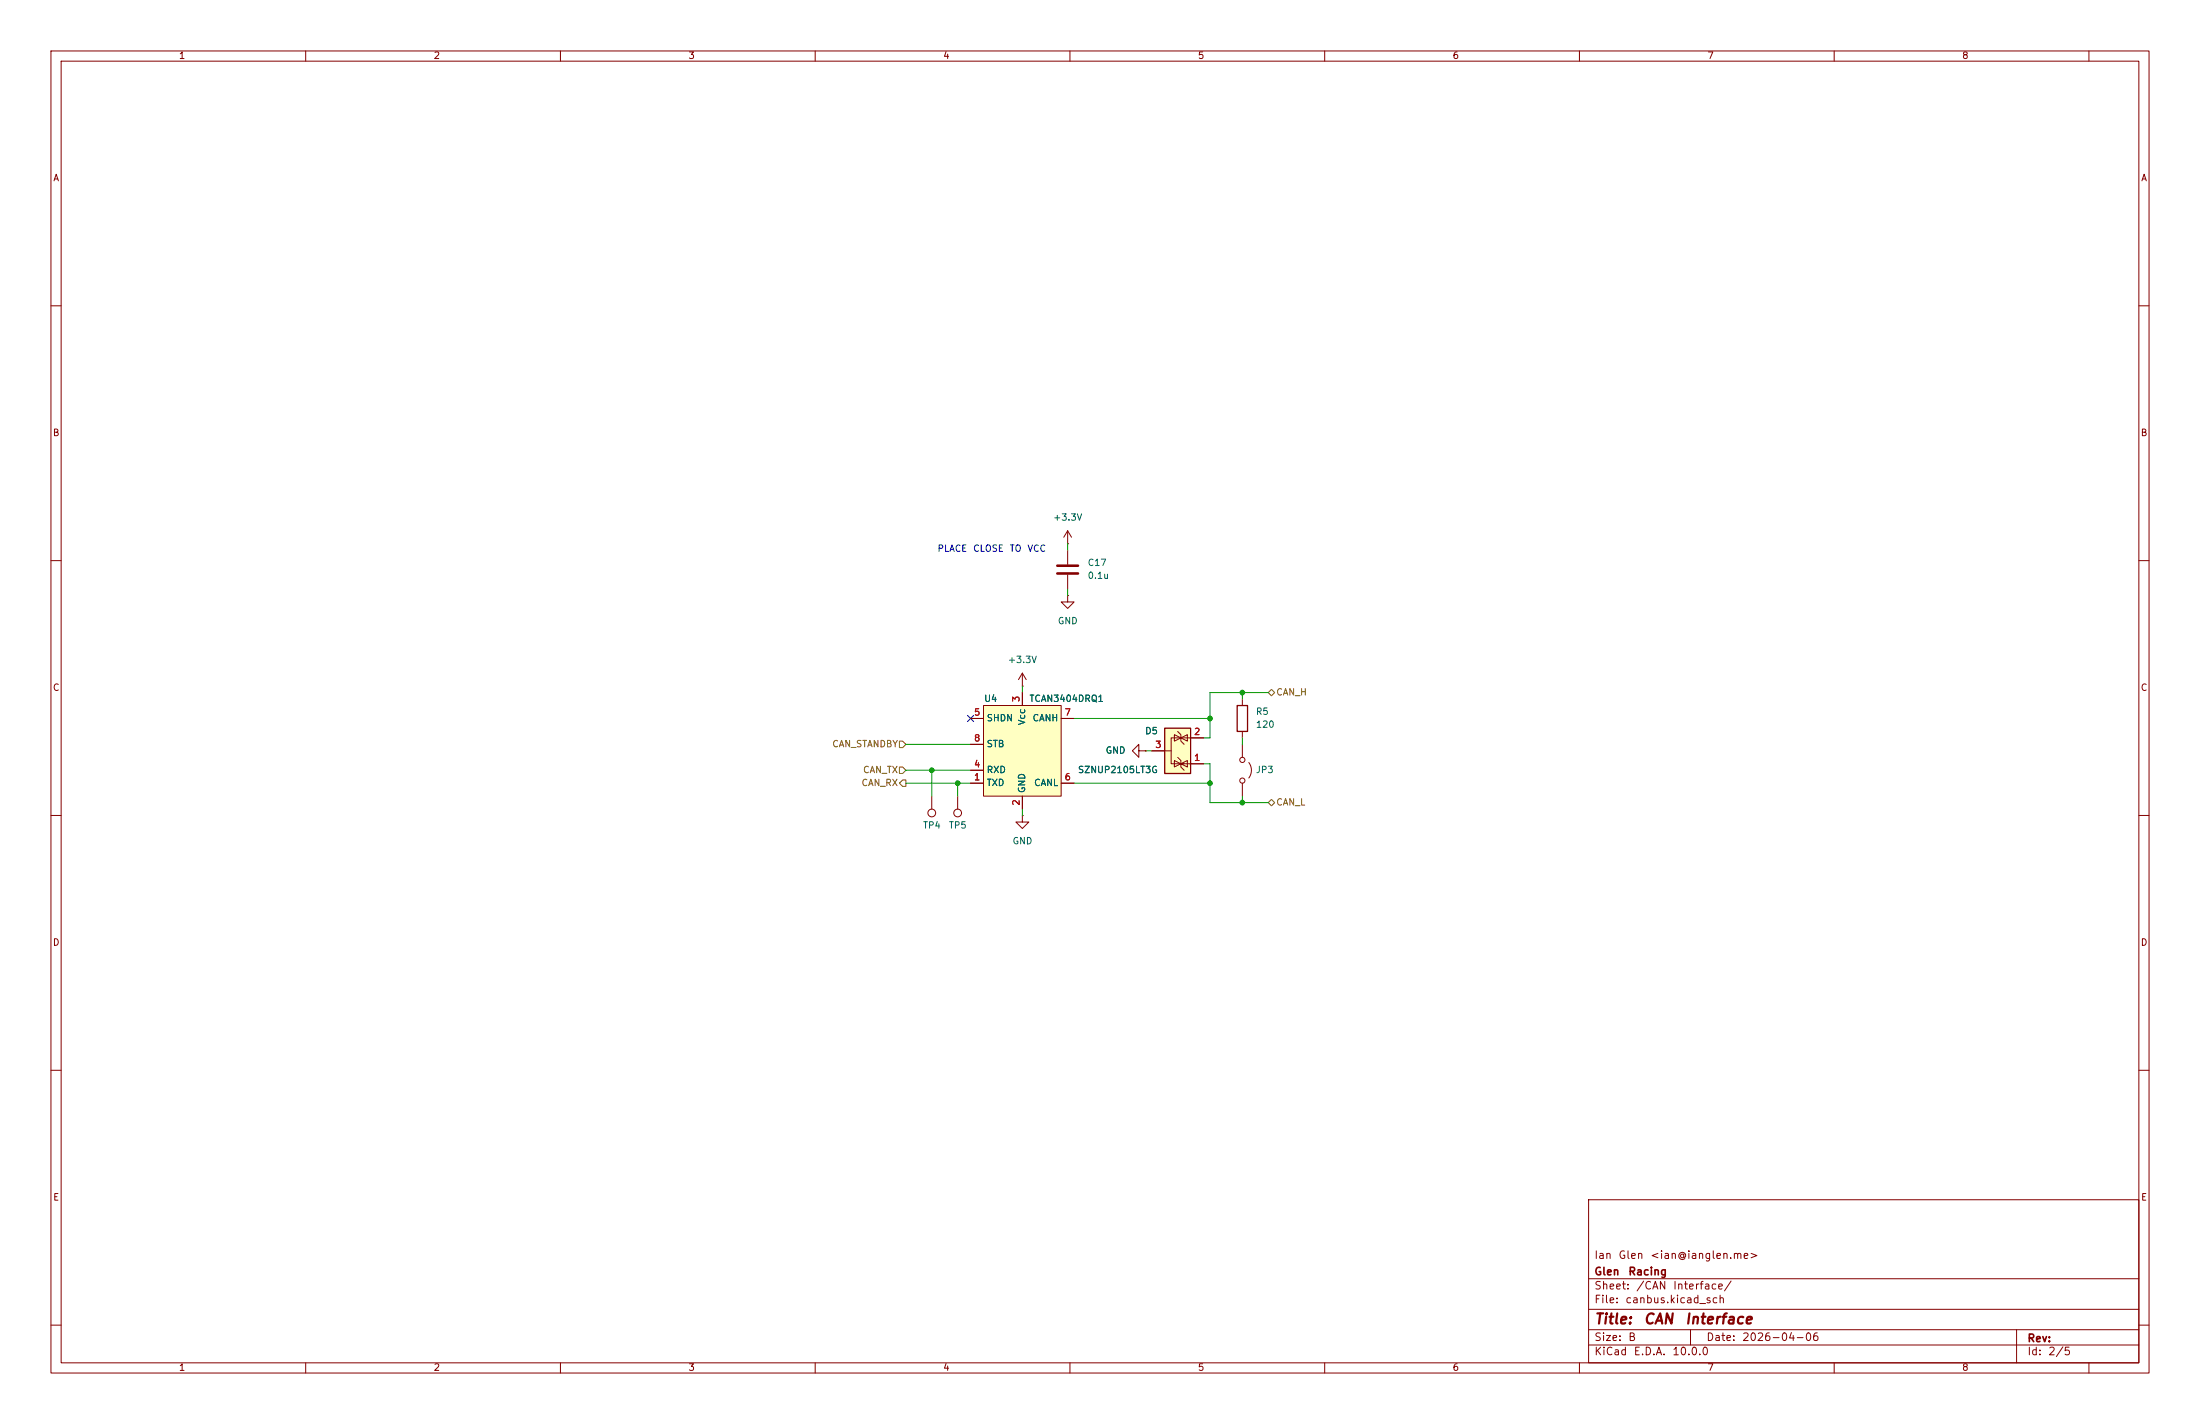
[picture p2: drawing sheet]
(kicad_sch
 (version 20260306)
 (generator "eeschema")
 (generator_version "10.0")
 (paper "B")
 (title_block
  (title "CAN Interface")
  (date "2026-04-06")
  (company "Glen Racing")
  (comment 1 "Ian Glen <ian@ianglen.me>"))
 (lib_symbols
  (symbol "bmw-e36-abs-adapter:TCAN3404DRQ1" (exclude_from_sim no) (in_bom yes) (on_board yes)
   (in_pos_files yes)
   (duplicate_pin_numbers_are_jumpers no)
   (property "Reference" "U" (at -6.35 8.89 0) (show_name no) (do_not_autoplace no) (effects (font (size 1.27 1.27))))
   (property "Value" "TCAN3404DRQ1" (at 8.89 -8.89 0) (show_name no) (do_not_autoplace no) (effects (font (size 1.27 1.27))))
   (property "Footprint" "Package_SO:JEITA_SOIC-8_3.9x4.9mm_P1.27mm" (at -0.254 0 0) (show_name no) (do_not_autoplace no) (hide yes) (effects (font (size 1.27 1.27))))
   (property "Datasheet" "https://www.ti.com/lit/ds/symlink/tcan3404-q1.pdf" (at 0 0.254 0) (show_name no) (do_not_autoplace no) (hide yes) (effects (font (size 1.27 1.27))))
   (property "Description" "" (at 0 0 0) (show_name no) (do_not_autoplace no) (hide yes) (effects (font (size 1.27 1.27))))
   (symbol "TCAN3404DRQ1_0_0"
    (pin input line (at -10.16 -6.35 0) (length 2.54) (name "TXD" (effects (font (size 1.27 1.27)))) (number "1" (effects (font (size 1.27 1.27)))))
    (pin power_out line (at 0 -11.43 90) (length 2.54) (name "GND" (effects (font (size 1.27 1.27)))) (number "2" (effects (font (size 1.27 1.27)))))
    (pin power_in line (at 0 11.43 270) (length 2.54) (name "Vcc" (effects (font (size 1.27 1.27)))) (number "3" (effects (font (size 1.27 1.27)))))
    (pin output line (at -10.16 -3.81 0) (length 2.54) (name "RXD" (effects (font (size 1.27 1.27)))) (number "4" (effects (font (size 1.27 1.27)))))
    (pin bidirectional line (at 10.16 -6.35 180) (length 2.54) (name "CANL" (effects (font (size 1.27 1.27)))) (number "6" (effects (font (size 1.27 1.27)))))
    (pin bidirectional line (at 10.16 6.35 180) (length 2.54) (name "CANH" (effects (font (size 1.27 1.27)))) (number "7" (effects (font (size 1.27 1.27)))))
    (pin input line (at -10.16 1.27 0) (length 2.54) (name "STB" (effects (font (size 1.27 1.27)))) (number "8" (effects (font (size 1.27 1.27))))))
   (symbol "TCAN3404DRQ1_0_1"
    (rectangle (start -7.62 8.89) (end 7.62 -8.89) (stroke (width 0) (type default)) (fill (type background))))
   (symbol "TCAN3404DRQ1_1_0"
    (pin input line (at -10.16 6.35 0) (length 2.54) (name "SHDN" (effects (font (size 1.27 1.27)))) (number "5" (effects (font (size 1.27 1.27))))))
   (embedded_fonts no))
  (symbol "symbols:+3.3V"
   (power global)
   (pin_numbers (hide yes))
   (pin_names
    (offset 0) (hide yes)) (exclude_from_sim no) (in_bom yes) (on_board yes)
   (in_pos_files yes)
   (duplicate_pin_numbers_are_jumpers no)
   (property "Reference" "#PWR" (at 0 -3.81 0) (show_name no) (do_not_autoplace no) (hide yes) (effects (font (size 1.27 1.27))))
   (property "Value" "+3.3V" (at 0 3.556 0) (show_name no) (do_not_autoplace no) (effects (font (size 1.27 1.27))))
   (property "Footprint" "" (at 0 0 0) (show_name no) (do_not_autoplace no) (hide yes) (effects (font (size 1.27 1.27))))
   (property "Datasheet" "" (at 0 0 0) (show_name no) (do_not_autoplace no) (hide yes) (effects (font (size 1.27 1.27))))
   (property "Description" "Power symbol creates a global label with name \"+3.3V\"" (at 0 0 0) (show_name no) (do_not_autoplace no) (hide yes) (effects (font (size 1.27 1.27))))
   (symbol "+3.3V_0_1"
    (polyline (pts (xy -0.762 1.27) (xy 0 2.54)) (stroke (width 0) (type default)) (fill (type none)))
    (polyline (pts (xy 0 2.54) (xy 0.762 1.27)) (stroke (width 0) (type default)) (fill (type none)))
    (polyline (pts (xy 0 0) (xy 0 2.54)) (stroke (width 0) (type default)) (fill (type none))))
   (symbol "+3.3V_1_1"
    (pin power_in line (at 0 0 90) (length 0) (name "" (effects (font (size 1.27 1.27)))) (number "1" (effects (font (size 1.27 1.27))))))
   (embedded_fonts no))
  (symbol "symbols:C"
   (pin_numbers (hide yes))
   (pin_names
    (offset 0.254)) (exclude_from_sim no) (in_bom yes) (on_board yes)
   (in_pos_files yes)
   (duplicate_pin_numbers_are_jumpers no)
   (property "Reference" "C" (at 0.635 2.54 0) (show_name no) (do_not_autoplace no) (effects (font (size 1.27 1.27)) (justify left)))
   (property "Value" "C" (at 0.635 -2.54 0) (show_name no) (do_not_autoplace no) (effects (font (size 1.27 1.27)) (justify left)))
   (property "Footprint" "" (at 0.9652 -3.81 0) (show_name no) (do_not_autoplace no) (hide yes) (effects (font (size 1.27 1.27))))
   (property "Datasheet" "" (at 0 0 0) (show_name no) (do_not_autoplace no) (hide yes) (effects (font (size 1.27 1.27))))
   (property "Description" "Unpolarized capacitor" (at 0 0 0) (show_name no) (do_not_autoplace no) (hide yes) (effects (font (size 1.27 1.27))))
   (symbol "C_0_1"
    (polyline (pts (xy -2.032 0.762) (xy 2.032 0.762)) (stroke (width 0.508) (type default)) (fill (type none)))
    (polyline (pts (xy -2.032 -0.762) (xy 2.032 -0.762)) (stroke (width 0.508) (type default)) (fill (type none))))
   (symbol "C_1_1"
    (pin passive line (at 0 3.81 270) (length 2.794) (name "" (effects (font (size 1.27 1.27)))) (number "1" (effects (font (size 1.27 1.27)))))
    (pin passive line (at 0 -3.81 90) (length 2.794) (name "" (effects (font (size 1.27 1.27)))) (number "2" (effects (font (size 1.27 1.27))))))
   (embedded_fonts no))
  (symbol "symbols:GND"
   (power global)
   (pin_numbers (hide yes))
   (pin_names
    (offset 0) (hide yes)) (exclude_from_sim no) (in_bom yes) (on_board yes)
   (in_pos_files yes)
   (duplicate_pin_numbers_are_jumpers no)
   (property "Reference" "#PWR" (at 0 -6.35 0) (show_name no) (do_not_autoplace no) (hide yes) (effects (font (size 1.27 1.27))))
   (property "Value" "GND" (at 0 -3.81 0) (show_name no) (do_not_autoplace no) (effects (font (size 1.27 1.27))))
   (property "Footprint" "" (at 0 0 0) (show_name no) (do_not_autoplace no) (hide yes) (effects (font (size 1.27 1.27))))
   (property "Datasheet" "" (at 0 0 0) (show_name no) (do_not_autoplace no) (hide yes) (effects (font (size 1.27 1.27))))
   (property "Description" "Power symbol creates a global label with name \"GND\" , ground" (at 0 0 0) (show_name no) (do_not_autoplace no) (hide yes) (effects (font (size 1.27 1.27))))
   (symbol "GND_0_1"
    (polyline (pts (xy 0 0) (xy 0 -1.27) (xy 1.27 -1.27) (xy 0 -2.54) (xy -1.27 -1.27) (xy 0 -1.27)) (stroke (width 0) (type default)) (fill (type none))))
   (symbol "GND_1_1"
    (pin power_in line (at 0 0 270) (length 0) (name "" (effects (font (size 1.27 1.27)))) (number "1" (effects (font (size 1.27 1.27))))))
   (embedded_fonts no))
  (symbol "symbols:Jumper_2_Open"
   (pin_numbers (hide yes))
   (pin_names
    (offset 0) (hide yes)) (exclude_from_sim no) (in_bom yes) (on_board yes)
   (in_pos_files yes)
   (duplicate_pin_numbers_are_jumpers no)
   (property "Reference" "JP" (at 0 2.794 0) (show_name no) (do_not_autoplace no) (effects (font (size 1.27 1.27))))
   (property "Value" "Jumper_2_Open" (at 0 -2.286 0) (show_name no) (do_not_autoplace no) (effects (font (size 1.27 1.27))))
   (property "Footprint" "" (at 0 0 0) (show_name no) (do_not_autoplace no) (hide yes) (effects (font (size 1.27 1.27))))
   (property "Datasheet" "" (at 0 0 0) (show_name no) (do_not_autoplace no) (hide yes) (effects (font (size 1.27 1.27))))
   (property "Description" "Jumper, 2-pole, open" (at 0 0 0) (show_name no) (do_not_autoplace no) (hide yes) (effects (font (size 1.27 1.27))))
   (symbol "Jumper_2_Open_0_0"
    (circle (center -2.032 0) (radius 0.508) (stroke (width 0) (type default)) (fill (type none)))
    (circle (center 2.032 0) (radius 0.508) (stroke (width 0) (type default)) (fill (type none))))
   (symbol "Jumper_2_Open_0_1"
    (arc (start -1.524 1.27) (mid 0 1.778) (end 1.524 1.27) (stroke (width 0) (type default)) (fill (type none))))
   (symbol "Jumper_2_Open_1_1"
    (pin passive line (at -5.08 0 0) (length 2.54) (name "A" (effects (font (size 1.27 1.27)))) (number "1" (effects (font (size 1.27 1.27)))))
    (pin passive line (at 5.08 0 180) (length 2.54) (name "B" (effects (font (size 1.27 1.27)))) (number "2" (effects (font (size 1.27 1.27))))))
   (embedded_fonts no))
  (symbol "symbols:R"
   (pin_numbers (hide yes))
   (pin_names
    (offset 0)) (exclude_from_sim no) (in_bom yes) (on_board yes)
   (in_pos_files yes)
   (duplicate_pin_numbers_are_jumpers no)
   (property "Reference" "R" (at 2.032 0 90) (show_name no) (do_not_autoplace no) (effects (font (size 1.27 1.27))))
   (property "Value" "R" (at 0 0 90) (show_name no) (do_not_autoplace no) (effects (font (size 1.27 1.27))))
   (property "Footprint" "" (at -1.778 0 90) (show_name no) (do_not_autoplace no) (hide yes) (effects (font (size 1.27 1.27))))
   (property "Datasheet" "" (at 0 0 0) (show_name no) (do_not_autoplace no) (hide yes) (effects (font (size 1.27 1.27))))
   (property "Description" "Resistor" (at 0 0 0) (show_name no) (do_not_autoplace no) (hide yes) (effects (font (size 1.27 1.27))))
   (symbol "R_0_1"
    (rectangle (start -1.016 -2.54) (end 1.016 2.54) (stroke (width 0.254) (type default)) (fill (type none))))
   (symbol "R_1_1"
    (pin passive line (at 0 3.81 270) (length 1.27) (name "" (effects (font (size 1.27 1.27)))) (number "1" (effects (font (size 1.27 1.27)))))
    (pin passive line (at 0 -3.81 90) (length 1.27) (name "" (effects (font (size 1.27 1.27)))) (number "2" (effects (font (size 1.27 1.27))))))
   (embedded_fonts no))
  (symbol "symbols:SZNUP2105L"
   (pin_names (hide yes)) (exclude_from_sim no) (in_bom yes) (on_board yes)
   (in_pos_files yes)
   (duplicate_pin_numbers_are_jumpers no)
   (property "Reference" "D" (at 5.715 2.54 0) (show_name no) (do_not_autoplace no) (effects (font (size 1.27 1.27)) (justify left)))
   (property "Value" "SZNUP2105L" (at 5.715 0.635 0) (show_name no) (do_not_autoplace no) (effects (font (size 1.27 1.27)) (justify left)))
   (property "Footprint" "Package_TO_SOT_SMD:SOT-23" (at 5.715 -1.27 0) (show_name no) (do_not_autoplace no) (hide yes) (effects (font (size 1.27 1.27)) (justify left)))
   (property "Datasheet" "https://www.onsemi.com/pub_link/Collateral/NUP2105L-D.PDF" (at 3.175 3.175 0) (show_name no) (do_not_autoplace no) (hide yes) (effects (font (size 1.27 1.27))))
   (property "Description" "Dual Line CAN Bus Protector, 24Vrwm, Automotive Grade" (at 0 0 0) (show_name no) (do_not_autoplace no) (hide yes) (effects (font (size 1.27 1.27))))
   (symbol "SZNUP2105L_0_0"
    (pin passive line (at 0 -5.08 90) (length 2.54) (name "A" (effects (font (size 1.27 1.27)))) (number "3" (effects (font (size 1.27 1.27))))))
   (symbol "SZNUP2105L_0_1"
    (rectangle (start -4.445 2.54) (end 4.445 -2.54) (stroke (width 0.254) (type default)) (fill (type background)))
    (polyline (pts (xy -3.81 1.27) (xy -3.175 0.635) (xy -1.905 0.635) (xy -1.27 0)) (stroke (width 0) (type default)) (fill (type none)))
    (polyline (pts (xy -2.54 2.54) (xy -2.54 0.635)) (stroke (width 0) (type default)) (fill (type none)))
    (polyline (pts (xy -2.54 0.635) (xy -2.54 -1.27) (xy 2.54 -1.27) (xy 2.54 0.635)) (stroke (width 0) (type default)) (fill (type none)))
    (polyline (pts (xy -2.54 0.635) (xy -1.905 -0.635) (xy -3.175 -0.635) (xy -2.54 0.635)) (stroke (width 0) (type default)) (fill (type none)))
    (polyline (pts (xy -2.54 0.635) (xy -3.175 1.905) (xy -1.905 1.905) (xy -2.54 0.635) (xy -2.54 1.27)) (stroke (width 0) (type default)) (fill (type none)))
    (polyline (pts (xy 0 -1.27) (xy 0 -2.54)) (stroke (width 0) (type default)) (fill (type none)))
    (polyline (pts (xy 1.27 1.27) (xy 1.905 0.635) (xy 2.54 0.635) (xy 3.175 0.635) (xy 3.81 0)) (stroke (width 0) (type default)) (fill (type none)))
    (polyline (pts (xy 2.54 2.54) (xy 2.54 0.635)) (stroke (width 0) (type default)) (fill (type none)))
    (polyline (pts (xy 2.54 0.635) (xy 1.905 -0.635) (xy 3.175 -0.635) (xy 2.54 0.635)) (stroke (width 0) (type default)) (fill (type none)))
    (polyline (pts (xy 2.54 0.635) (xy 3.175 1.905) (xy 1.905 1.905) (xy 2.54 0.635)) (stroke (width 0) (type default)) (fill (type none))))
   (symbol "SZNUP2105L_1_1"
    (pin passive line (at -2.54 5.08 270) (length 2.54) (name "K" (effects (font (size 1.27 1.27)))) (number "1" (effects (font (size 1.27 1.27)))))
    (pin passive line (at 2.54 5.08 270) (length 2.54) (name "K" (effects (font (size 1.27 1.27)))) (number "2" (effects (font (size 1.27 1.27))))))
   (embedded_fonts no))
  (symbol "symbols:TestPoint"
   (pin_numbers (hide yes))
   (pin_names
    (offset 0.762) (hide yes)) (exclude_from_sim no) (in_bom yes) (on_board yes)
   (in_pos_files yes)
   (duplicate_pin_numbers_are_jumpers no)
   (property "Reference" "TP" (at 0 6.858 0) (show_name no) (do_not_autoplace no) (effects (font (size 1.27 1.27))))
   (property "Value" "TestPoint" (at 0 5.08 0) (show_name no) (do_not_autoplace no) (effects (font (size 1.27 1.27))))
   (property "Footprint" "" (at 5.08 0 0) (show_name no) (do_not_autoplace no) (hide yes) (effects (font (size 1.27 1.27))))
   (property "Datasheet" "" (at 5.08 0 0) (show_name no) (do_not_autoplace no) (hide yes) (effects (font (size 1.27 1.27))))
   (property "Description" "test point" (at 0 0 0) (show_name no) (do_not_autoplace no) (hide yes) (effects (font (size 1.27 1.27))))
   (symbol "TestPoint_0_1"
    (circle (center 0 3.302) (radius 0.762) (stroke (width 0) (type default)) (fill (type none))))
   (symbol "TestPoint_1_1"
    (pin passive line (at 0 0 90) (length 2.54) (name "1" (effects (font (size 1.27 1.27)))) (number "1" (effects (font (size 1.27 1.27))))))
   (embedded_fonts no)))
 (text "PLACE CLOSE TO VCC"
  (exclude_from_sim no)
  (at 194.31 107.95 0)
  (effects (font (size 1.27 1.27) (thickness 0.1588))))
 (junction
  (at 243.84 135.89)
  (diameter 0)
  (color 0 0 0 0))
 (junction
  (at 187.96 153.67)
  (diameter 0)
  (color 0 0 0 0))
 (junction
  (at 237.49 140.97)
  (diameter 0)
  (color 0 0 0 0))
 (junction
  (at 237.49 153.67)
  (diameter 0)
  (color 0 0 0 0))
 (junction
  (at 182.88 151.13)
  (diameter 0)
  (color 0 0 0 0))
 (junction
  (at 243.84 157.48)
  (diameter 0)
  (color 0 0 0 0))
 (no_connect
  (at 190.5 140.97))
 (wire
  (pts (xy 210.82 153.67) (xy 237.49 153.67))
  (stroke (width 0) (type default)))
 (wire
  (pts (xy 243.84 135.89) (xy 243.84 137.16))
  (stroke (width 0) (type default)))
 (wire
  (pts (xy 237.49 153.67) (xy 237.49 157.48))
  (stroke (width 0) (type default)))
 (wire
  (pts (xy 243.84 157.48) (xy 248.92 157.48))
  (stroke (width 0) (type default)))
 (wire
  (pts (xy 200.66 158.75) (xy 200.66 160.02))
  (stroke (width 0) (type default)))
 (wire
  (pts (xy 237.49 144.78) (xy 236.22 144.78))
  (stroke (width 0) (type default)))
 (wire
  (pts (xy 187.96 153.67) (xy 187.96 156.21))
  (stroke (width 0) (type default)))
 (wire
  (pts (xy 243.84 144.78) (xy 243.84 146.05))
  (stroke (width 0) (type default)))
 (wire
  (pts (xy 210.82 140.97) (xy 237.49 140.97))
  (stroke (width 0) (type default)))
 (wire
  (pts (xy 243.84 157.48) (xy 243.84 156.21))
  (stroke (width 0) (type default)))
 (wire
  (pts (xy 237.49 140.97) (xy 237.49 135.89))
  (stroke (width 0) (type default)))
 (wire
  (pts (xy 237.49 149.86) (xy 237.49 153.67))
  (stroke (width 0) (type default)))
 (wire
  (pts (xy 177.8 146.05) (xy 190.5 146.05))
  (stroke (width 0) (type default)))
 (wire
  (pts (xy 237.49 135.89) (xy 243.84 135.89))
  (stroke (width 0) (type default)))
 (wire
  (pts (xy 187.96 153.67) (xy 190.5 153.67))
  (stroke (width 0) (type default)))
 (wire
  (pts (xy 243.84 135.89) (xy 248.92 135.89))
  (stroke (width 0) (type default)))
 (wire
  (pts (xy 236.22 149.86) (xy 237.49 149.86))
  (stroke (width 0) (type default)))
 (wire
  (pts (xy 209.55 115.57) (xy 209.55 116.84))
  (stroke (width 0) (type default)))
 (wire
  (pts (xy 182.88 151.13) (xy 182.88 156.21))
  (stroke (width 0) (type default)))
 (wire
  (pts (xy 226.06 147.32) (xy 224.79 147.32))
  (stroke (width 0) (type default)))
 (wire
  (pts (xy 209.55 106.68) (xy 209.55 107.95))
  (stroke (width 0) (type default)))
 (wire
  (pts (xy 177.8 153.67) (xy 187.96 153.67))
  (stroke (width 0) (type default)))
 (wire
  (pts (xy 177.8 151.13) (xy 182.88 151.13))
  (stroke (width 0) (type default)))
 (wire
  (pts (xy 237.49 140.97) (xy 237.49 144.78))
  (stroke (width 0) (type default)))
 (wire
  (pts (xy 182.88 151.13) (xy 190.5 151.13))
  (stroke (width 0) (type default)))
 (wire
  (pts (xy 200.66 134.62) (xy 200.66 135.89))
  (stroke (width 0) (type default)))
 (wire
  (pts (xy 237.49 157.48) (xy 243.84 157.48))
  (stroke (width 0) (type default)))
 (hierarchical_label "CAN_L"
  (shape bidirectional)
  (at 248.92 157.48 0)
  (effects (font (size 1.27 1.27) (thickness 0.1588)) (justify left)))
 (hierarchical_label "CAN_H"
  (shape bidirectional)
  (at 248.92 135.89 0)
  (effects (font (size 1.27 1.27) (thickness 0.1588)) (justify left)))
 (hierarchical_label "CAN_RX"
  (shape output)
  (at 177.8 153.67 180)
  (effects (font (size 1.27 1.27) (thickness 0.1588)) (justify right)))
 (hierarchical_label "CAN_STANDBY"
  (shape input)
  (at 177.8 146.05 180)
  (effects (font (size 1.27 1.27) (thickness 0.1588)) (justify right)))
 (hierarchical_label "CAN_TX"
  (shape input)
  (at 177.8 151.13 180)
  (effects (font (size 1.27 1.27) (thickness 0.1588)) (justify right)))
 (symbol
  (lib_id "symbols:+3.3V")
  (at 200.66 134.62 0)
  (unit 1)
  (body_style 1)
  (exclude_from_sim no)
  (in_bom yes)
  (on_board yes)
  (in_pos_files yes)
  (dnp no)
  (fields_autoplaced yes)
  (property "Reference" "#PWR029" (at 200.66 138.43 0) (hide yes) (show_name no) (do_not_autoplace no) (effects (font (size 1.27 1.27))))
  (property "Value" "+3.3V" (at 200.66 129.54 0) (show_name no) (do_not_autoplace no) (effects (font (size 1.27 1.27))))
  (property "Footprint" "" (at 200.66 134.62 0) (hide yes) (show_name no) (do_not_autoplace no) (effects (font (size 1.27 1.27))))
  (property "Datasheet" "" (at 200.66 134.62 0) (hide yes) (show_name no) (do_not_autoplace no) (effects (font (size 1.27 1.27))))
  (property "Description" "Power symbol creates a global label with name \"+3.3V\"" (at 200.66 134.62 0) (hide yes) (show_name no) (do_not_autoplace no) (effects (font (size 1.27 1.27))))
  (pin "1"))
 (symbol
  (lib_id "symbols:SZNUP2105L")
  (at 231.14 147.32 270)
  (mirror x)
  (unit 1)
  (body_style 1)
  (exclude_from_sim no)
  (in_bom yes)
  (on_board yes)
  (in_pos_files yes)
  (dnp no)
  (property "Reference" "D5" (at 227.33 143.51 90) (show_name no) (do_not_autoplace yes) (effects (font (size 1.27 1.27)) (justify right)))
  (property "Value" "SZNUP2105LT3G" (at 227.33 151.13 90) (show_name no) (do_not_autoplace yes) (effects (font (size 1.27 1.27)) (justify right)))
  (property "Footprint" "Package_TO_SOT_SMD:SOT-23" (at 229.87 141.605 0) (hide yes) (show_name no) (do_not_autoplace no) (effects (font (size 1.27 1.27)) (justify left)))
  (property "Datasheet" "https://www.onsemi.com/pdf/datasheet/nup2105l-d.pdf" (at 234.315 144.145 0) (hide yes) (show_name no) (do_not_autoplace no) (effects (font (size 1.27 1.27))))
  (property "Description" "Dual Line CAN Bus Protector, 24Vrwm, Automotive Grade" (at 231.14 147.32 0) (hide yes) (show_name no) (do_not_autoplace no) (effects (font (size 1.27 1.27))))
  (property "Manufacturer" "onsemi" (at 231.14 147.32 90) (hide yes) (show_name no) (do_not_autoplace no) (effects (font (size 1.27 1.27))))
  (property "Part Number" "SZNUP2105LT3G" (at 231.14 147.32 90) (hide yes) (show_name no) (do_not_autoplace no) (effects (font (size 1.27 1.27))))
  (pin "3")
  (pin "2")
  (pin "1"))
 (symbol
  (lib_id "symbols:GND")
  (at 209.55 116.84 0)
  (unit 1)
  (body_style 1)
  (exclude_from_sim no)
  (in_bom yes)
  (on_board yes)
  (in_pos_files yes)
  (dnp no)
  (fields_autoplaced yes)
  (property "Reference" "#PWR032" (at 209.55 123.19 0) (hide yes) (show_name no) (do_not_autoplace no) (effects (font (size 1.27 1.27))))
  (property "Value" "GND" (at 209.55 121.92 0) (show_name no) (do_not_autoplace no) (effects (font (size 1.27 1.27))))
  (property "Footprint" "" (at 209.55 116.84 0) (hide yes) (show_name no) (do_not_autoplace no) (effects (font (size 1.27 1.27))))
  (property "Datasheet" "" (at 209.55 116.84 0) (hide yes) (show_name no) (do_not_autoplace no) (effects (font (size 1.27 1.27))))
  (property "Description" "Power symbol creates a global label with name \"GND\" , ground" (at 209.55 116.84 0) (hide yes) (show_name no) (do_not_autoplace no) (effects (font (size 1.27 1.27))))
  (pin "1"))
 (symbol
  (lib_id "symbols:Jumper_2_Open")
  (at 243.84 151.13 270)
  (unit 1)
  (body_style 1)
  (exclude_from_sim no)
  (in_bom yes)
  (on_board yes)
  (in_pos_files yes)
  (dnp no)
  (fields_autoplaced yes)
  (property "Reference" "JP3" (at 246.38 151.1299 90) (show_name no) (do_not_autoplace no) (effects (font (size 1.27 1.27)) (justify left)))
  (property "Value" "TERM" (at 246.38 152.3999 90) (hide yes) (show_name no) (do_not_autoplace no) (effects (font (size 1.27 1.27)) (justify left)))
  (property "Footprint" "Connector_PinHeader_2.54mm:PinHeader_1x02_P2.54mm_Vertical" (at 243.84 151.13 0) (hide yes) (show_name no) (do_not_autoplace no) (effects (font (size 1.27 1.27))))
  (property "Datasheet" "" (at 243.84 151.13 0) (hide yes) (show_name no) (do_not_autoplace no) (effects (font (size 1.27 1.27))))
  (property "Description" "Jumper, 2-pole, open" (at 243.84 151.13 0) (hide yes) (show_name no) (do_not_autoplace no) (effects (font (size 1.27 1.27))))
  (property "Manufacturer" "Wurth" (at 243.84 151.13 90) (hide yes) (show_name no) (do_not_autoplace no) (effects (font (size 1.27 1.27))))
  (property "Part Number" "61300211121" (at 243.84 151.13 90) (hide yes) (show_name no) (do_not_autoplace no) (effects (font (size 1.27 1.27))))
  (pin "1")
  (pin "2"))
 (symbol
  (lib_id "symbols:GND")
  (at 200.66 160.02 0)
  (unit 1)
  (body_style 1)
  (exclude_from_sim no)
  (in_bom yes)
  (on_board yes)
  (in_pos_files yes)
  (dnp no)
  (fields_autoplaced yes)
  (property "Reference" "#PWR030" (at 200.66 166.37 0) (hide yes) (show_name no) (do_not_autoplace no) (effects (font (size 1.27 1.27))))
  (property "Value" "GND" (at 200.66 165.1 0) (show_name no) (do_not_autoplace no) (effects (font (size 1.27 1.27))))
  (property "Footprint" "" (at 200.66 160.02 0) (hide yes) (show_name no) (do_not_autoplace no) (effects (font (size 1.27 1.27))))
  (property "Datasheet" "" (at 200.66 160.02 0) (hide yes) (show_name no) (do_not_autoplace no) (effects (font (size 1.27 1.27))))
  (property "Description" "Power symbol creates a global label with name \"GND\" , ground" (at 200.66 160.02 0) (hide yes) (show_name no) (do_not_autoplace no) (effects (font (size 1.27 1.27))))
  (pin "1"))
 (symbol
  (lib_id "symbols:TestPoint")
  (at 182.88 156.21 180)
  (unit 1)
  (body_style 1)
  (exclude_from_sim no)
  (in_bom no)
  (on_board yes)
  (in_pos_files yes)
  (dnp no)
  (property "Reference" "TP4" (at 182.88 161.29 0) (show_name no) (do_not_autoplace yes) (effects (font (size 1.27 1.27)) (justify bottom)))
  (property "Value" "TestPoint" (at 180.34 158.2421 0) (hide yes) (show_name no) (do_not_autoplace no) (effects (font (size 1.27 1.27)) (justify left)))
  (property "Footprint" "TestPoint:TestPoint_Pad_D2.0mm" (at 177.8 156.21 0) (hide yes) (show_name no) (do_not_autoplace no) (effects (font (size 1.27 1.27))))
  (property "Datasheet" "" (at 177.8 156.21 0) (hide yes) (show_name no) (do_not_autoplace no) (effects (font (size 1.27 1.27))))
  (property "Description" "test point" (at 182.88 156.21 0) (hide yes) (show_name no) (do_not_autoplace no) (effects (font (size 1.27 1.27))))
  (pin "1"))
 (symbol
  (lib_id "symbols:GND")
  (at 224.79 147.32 270)
  (mirror x)
  (unit 1)
  (body_style 1)
  (exclude_from_sim no)
  (in_bom yes)
  (on_board yes)
  (in_pos_files yes)
  (dnp no)
  (fields_autoplaced yes)
  (property "Reference" "#PWR033" (at 218.44 147.32 0) (hide yes) (show_name no) (do_not_autoplace no) (effects (font (size 1.27 1.27))))
  (property "Value" "GND" (at 220.98 147.3199 90) (show_name no) (do_not_autoplace no) (effects (font (size 1.27 1.27)) (justify right)))
  (property "Footprint" "" (at 224.79 147.32 0) (hide yes) (show_name no) (do_not_autoplace no) (effects (font (size 1.27 1.27))))
  (property "Datasheet" "" (at 224.79 147.32 0) (hide yes) (show_name no) (do_not_autoplace no) (effects (font (size 1.27 1.27))))
  (property "Description" "Power symbol creates a global label with name \"GND\" , ground" (at 224.79 147.32 0) (hide yes) (show_name no) (do_not_autoplace no) (effects (font (size 1.27 1.27))))
  (pin "1"))
 (symbol
  (lib_id "symbols:TestPoint")
  (at 187.96 156.21 180)
  (unit 1)
  (body_style 1)
  (exclude_from_sim no)
  (in_bom no)
  (on_board yes)
  (in_pos_files yes)
  (dnp no)
  (property "Reference" "TP5" (at 187.96 161.29 0) (show_name no) (do_not_autoplace yes) (effects (font (size 1.27 1.27)) (justify bottom)))
  (property "Value" "TestPoint" (at 185.42 158.2421 0) (hide yes) (show_name no) (do_not_autoplace no) (effects (font (size 1.27 1.27)) (justify left)))
  (property "Footprint" "TestPoint:TestPoint_Pad_D2.0mm" (at 182.88 156.21 0) (hide yes) (show_name no) (do_not_autoplace no) (effects (font (size 1.27 1.27))))
  (property "Datasheet" "" (at 182.88 156.21 0) (hide yes) (show_name no) (do_not_autoplace no) (effects (font (size 1.27 1.27))))
  (property "Description" "test point" (at 187.96 156.21 0) (hide yes) (show_name no) (do_not_autoplace no) (effects (font (size 1.27 1.27))))
  (pin "1"))
 (symbol
  (lib_id "symbols:R")
  (at 243.84 140.97 0)
  (unit 1)
  (body_style 1)
  (exclude_from_sim no)
  (in_bom yes)
  (on_board yes)
  (in_pos_files yes)
  (dnp no)
  (fields_autoplaced yes)
  (property "Reference" "R5" (at 246.38 139.6999 0) (show_name no) (do_not_autoplace no) (effects (font (size 1.27 1.27)) (justify left)))
  (property "Value" "120" (at 246.38 142.2399 0) (show_name no) (do_not_autoplace no) (effects (font (size 1.27 1.27)) (justify left)))
  (property "Footprint" "Resistor_SMD:R_0603_1608Metric" (at 242.062 140.97 90) (hide yes) (show_name no) (do_not_autoplace no) (effects (font (size 1.27 1.27))))
  (property "Datasheet" "" (at 243.84 140.97 0) (hide yes) (show_name no) (do_not_autoplace no) (effects (font (size 1.27 1.27))))
  (property "Description" "Resistor" (at 243.84 140.97 0) (hide yes) (show_name no) (do_not_autoplace no) (effects (font (size 1.27 1.27))))
  (property "Manufacturer" "Panasonic" (at 243.84 140.97 0) (hide yes) (show_name no) (do_not_autoplace no) (effects (font (size 1.27 1.27))))
  (property "Part Number" "ERJ-3EKF1200V" (at 243.84 140.97 0) (hide yes) (show_name no) (do_not_autoplace no) (effects (font (size 1.27 1.27))))
  (pin "2")
  (pin "1"))
 (symbol
  (lib_id "symbols:+3.3V")
  (at 209.55 106.68 0)
  (unit 1)
  (body_style 1)
  (exclude_from_sim no)
  (in_bom yes)
  (on_board yes)
  (in_pos_files yes)
  (dnp no)
  (fields_autoplaced yes)
  (property "Reference" "#PWR031" (at 209.55 110.49 0) (hide yes) (show_name no) (do_not_autoplace no) (effects (font (size 1.27 1.27))))
  (property "Value" "+3.3V" (at 209.55 101.6 0) (show_name no) (do_not_autoplace no) (effects (font (size 1.27 1.27))))
  (property "Footprint" "" (at 209.55 106.68 0) (hide yes) (show_name no) (do_not_autoplace no) (effects (font (size 1.27 1.27))))
  (property "Datasheet" "" (at 209.55 106.68 0) (hide yes) (show_name no) (do_not_autoplace no) (effects (font (size 1.27 1.27))))
  (property "Description" "Power symbol creates a global label with name \"+3.3V\"" (at 209.55 106.68 0) (hide yes) (show_name no) (do_not_autoplace no) (effects (font (size 1.27 1.27))))
  (pin "1"))
 (symbol
  (lib_id "bmw-e36-abs-adapter:TCAN3404DRQ1")
  (at 200.66 147.32 0)
  (unit 1)
  (body_style 1)
  (exclude_from_sim no)
  (in_bom yes)
  (on_board yes)
  (in_pos_files yes)
  (dnp no)
  (property "Reference" "U4" (at 193.04 137.16 0) (show_name no) (do_not_autoplace yes) (effects (font (size 1.27 1.27)) (justify left)))
  (property "Value" "TCAN3404DRQ1" (at 201.93 137.16 0) (show_name no) (do_not_autoplace yes) (effects (font (size 1.27 1.27)) (justify left)))
  (property "Footprint" "Package_SO:JEITA_SOIC-8_3.9x4.9mm_P1.27mm" (at 200.406 147.32 0) (hide yes) (show_name no) (do_not_autoplace no) (effects (font (size 1.27 1.27))))
  (property "Datasheet" "https://www.ti.com/lit/ds/symlink/tcan3404-q1.pdf" (at 200.66 147.066 0) (hide yes) (show_name no) (do_not_autoplace no) (effects (font (size 1.27 1.27))))
  (property "Description" "" (at 200.66 147.32 0) (hide yes) (show_name no) (do_not_autoplace no) (effects (font (size 1.27 1.27))))
  (property "Manufacturer" "Texas Instruments" (at 200.66 147.32 0) (hide yes) (show_name no) (do_not_autoplace no) (effects (font (size 1.27 1.27))))
  (property "Part Number" "TCAN3404DRQ1" (at 200.66 147.32 0) (hide yes) (show_name no) (do_not_autoplace no) (effects (font (size 1.27 1.27))))
  (pin "6")
  (pin "5")
  (pin "4")
  (pin "8")
  (pin "2")
  (pin "7")
  (pin "3")
  (pin "1"))
 (symbol
  (lib_id "symbols:C")
  (at 209.55 111.76 0)
  (unit 1)
  (body_style 1)
  (exclude_from_sim no)
  (in_bom yes)
  (on_board yes)
  (in_pos_files yes)
  (dnp no)
  (fields_autoplaced yes)
  (property "Reference" "C17" (at 213.36 110.4899 0) (show_name no) (do_not_autoplace no) (effects (font (size 1.27 1.27)) (justify left)))
  (property "Value" "0.1u" (at 213.36 113.0299 0) (show_name no) (do_not_autoplace no) (effects (font (size 1.27 1.27)) (justify left)))
  (property "Footprint" "Capacitor_SMD:C_0603_1608Metric" (at 210.5152 115.57 0) (hide yes) (show_name no) (do_not_autoplace no) (effects (font (size 1.27 1.27))))
  (property "Datasheet" "" (at 209.55 111.76 0) (hide yes) (show_name no) (do_not_autoplace no) (effects (font (size 1.27 1.27))))
  (property "Description" "Unpolarized capacitor" (at 209.55 111.76 0) (hide yes) (show_name no) (do_not_autoplace no) (effects (font (size 1.27 1.27))))
  (property "Manufacturer" "Murata" (at 209.55 111.76 0) (hide yes) (show_name no) (do_not_autoplace no) (effects (font (size 1.27 1.27))))
  (property "Part Number" "GCJ188R71H104KA12D" (at 209.55 111.76 0) (hide yes) (show_name no) (do_not_autoplace no) (effects (font (size 1.27 1.27))))
  (pin "2")
  (pin "1")))
